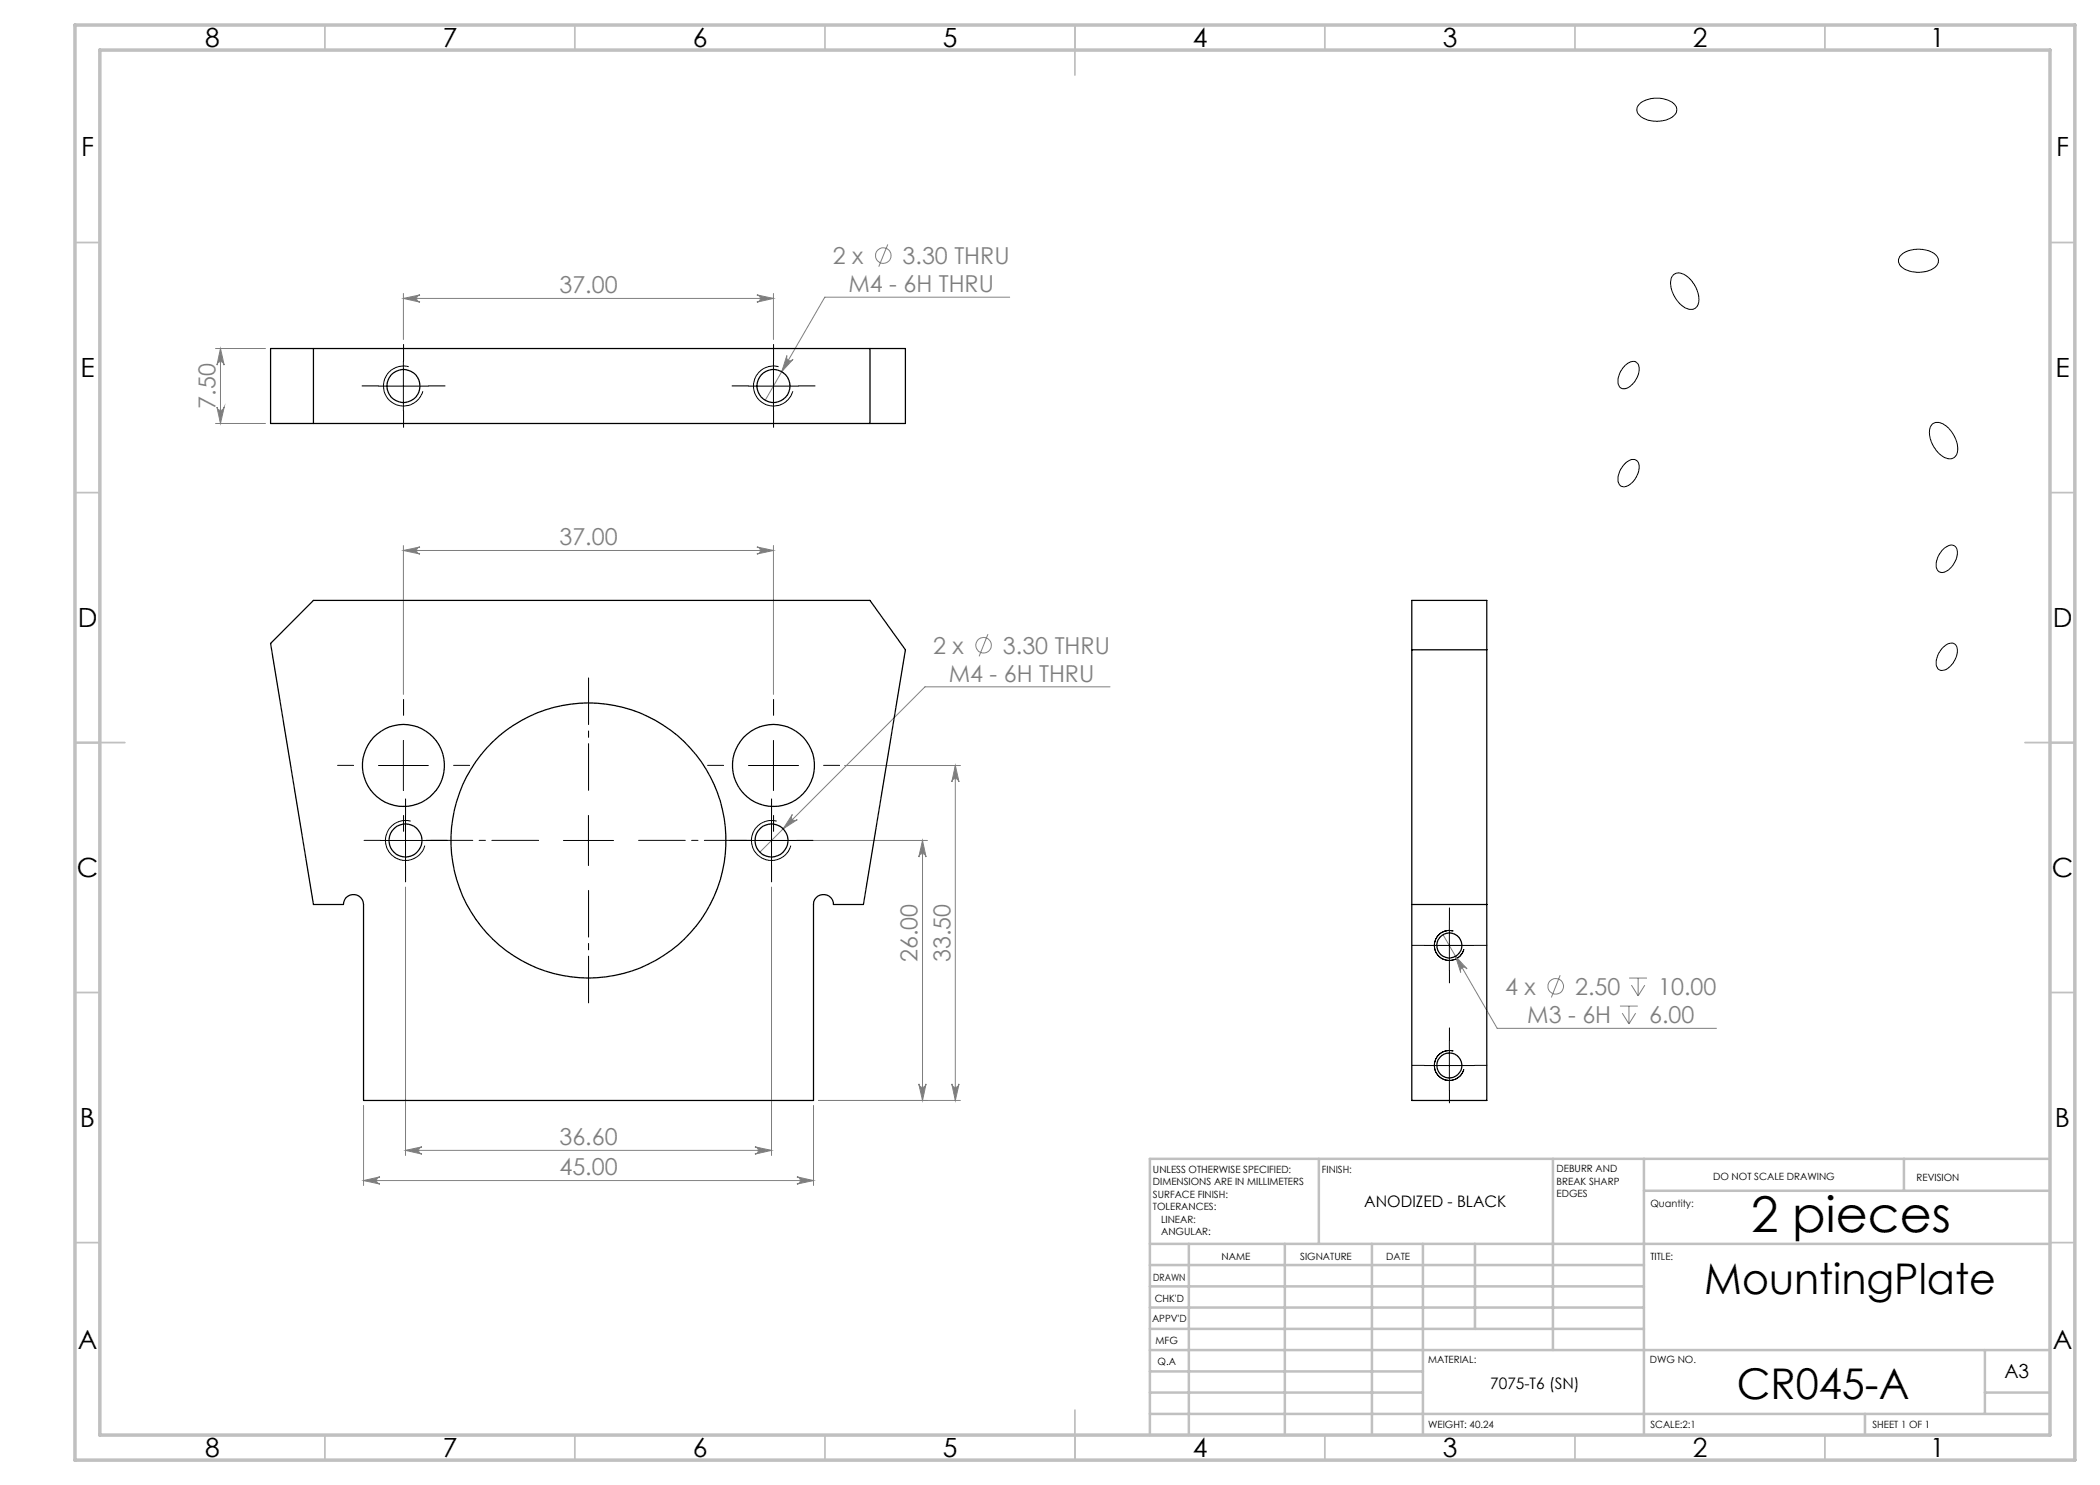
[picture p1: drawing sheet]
<svg xmlns="http://www.w3.org/2000/svg" width="420mm" height="297mm" viewBox="0 0 420 297" stroke-linecap="round" stroke-linejoin="round" font-family="sans-serif">
<g fill="none" stroke="#c0c0c0" stroke-width=".35">
<path d="M65 5v5M115 5v5M165 5v5M215 5v10M265 5v5M315 5v5M365 5v5M15 48.5h5M410 48.5h5M15 98.5h5M410 98.5h5M15 148.5h10"/>
<path d="M405 148.5h10M15 198.5h5M410 198.5h5M15 248.5h5M410 248.5h5M65 287v5M115 287v5M165 287v5M215 282v10M265 287v5M315 287v5M365 287v5"/>
</g>
<g fill="none" stroke="#c0c0c0" stroke-width=".5">
<path d="M263.8 231.8v17M310.6 231.8v38.2M328.8 231.8v55.2M328.8 238.2h81.2M380.8 231.8v6.4M410 231.8h-180v55.2M230 248.8h180M230 257.3h98.8M230 253h98.8M237.8 248.8v38.2M257 248.8v38.2M274.4 248.8v38.2"/>
<path d="M284.6 248.8v38.2M295 248.8v17M230 265.8h98.8M230 261.5h98.8M230 278.5h54.6M230 274.3h54.6M230 270h180M397 278.5h13M397 270v12.8M230 282.8h180M373 282.8v4.2"/>
</g>
<path d="M15 5h400v287h-400zM20 10h390v277h-390z" fill="none" stroke="#c0c0c0" stroke-width=".7"/>
<g fill="none" stroke="#808080" stroke-width=".2">
<path d="M80.7 58.7v9.2M80.7 59.7h74M80.7 59.7l3.3-.7a.72 .72 0 0 0-.7 .7 .72 .72 0 0 0 .7 .7zM151.4 59l3.3 .7-3.3 .7a.72 .72 0 0 0 .7-.7 .72 .72 0 0 0-.7-.7zM154.7 58.7v9.2M177.6 48.9l-1.8 4.4M201.9 59.4h-36.9l-12 20.7M43.1 69.7h10M44.1 69.7v15M44.1 69.7l.7 3.3a.72 .72 0 0 0-.7-.7 .72 .72 0 0 0-.7 .7zM157.4 71.1a.72 .72 0 0 0 .2 1 .72 .72 0 0 0 1-.2l-2.2 2.4zM43.1 84.7h10"/>
<path d="M43.4 81.4a.72 .72 0 0 0 .7 .7 .72 .72 0 0 0 .7-.7l-.7 3.3zM80.7 109.1v29.8M80.7 110.1h74M80.7 110.1l3.3-.7a.71 .71 0 0 0-.7 .7 .71 .71 0 0 0 .7 .7zM151.4 109.4l3.3 .7-3.3 .7a.71 .71 0 0 0 .7-.7 .71 .71 0 0 0-.7-.7zM154.7 109.1v29.8M197.6 126.8l-1.8 4.5M222 137.4h-37l-33 33M168.9 153.1h23.2M191.1 153.1v67M191.1 153.1l.7 3.3a.72 .72 0 0 0-.7-.7 .72 .72 0 0 0-.7 .7zM81.1 177.4v53.7"/>
<path d="M151.2 168.1h34.3M154.3 177.4v53.7M158.5 162.9a.71 .71 0 0 0 0 1 .71 .71 0 0 0 1 0l-2.9 1.9zM184.5 168.1v52M184.5 168.1l.7 3.3a.72 .72 0 0 0-.7-.7 .72 .72 0 0 0-.7 .7zM288.6 186.9l10.8 18.8h43.9M291.1 191.3l2.3 2.5a.73 .73 0 0 0-1-.3 .73 .73 0 0 0-.3 1zM312 195l-1.7 4.5M325.8 195.6h3.6M326.3 197l1.3 2.2M327.6 195.6v3.6M329 197l-1.4 2.2"/>
<path d="M183.8 216.8a.72 .72 0 0 0 .7 .7 .72 .72 0 0 0 .7-.7l-.7 3.3zM190.4 216.8a.72 .72 0 0 0 .7 .7 .72 .72 0 0 0 .7-.7l-.7 3.3zM324 201.2h3.6M324.4 202.6l1.4 2.2M325.8 201.2v3.6M327.1 202.6l-1.3 2.2M72.7 236.1l3.3-.7a.72 .72 0 0 0-.7 .7 .72 .72 0 0 0 .7 .7zM72.7 221.1v16M72.7 236.1h90M81.1 230.1h73.2M81.1 230.1l3.3-.7a.72 .72 0 0 0-.7 .7 .72 .72 0 0 0 .7 .7zM151 229.4l3.3 .7-3.3 .7a.72 .72 0 0 0 .7-.7 .72 .72 0 0 0-.7-.7z"/>
<path d="M159.4 235.4l3.3 .7-3.3 .7a.72 .72 0 0 0 .7-.7 .72 .72 0 0 0-.7-.7zM162.7 221.1v16M163.7 220.1h28.4"/>
<circle cx="176.7" cy="51.1" r="1.55"/>
<circle cx="196.7" cy="129.1" r="1.56"/>
<circle cx="311.1" cy="197.3" r="1.55"/>
</g>
<g fill="none" stroke="#000" stroke-width=".2">
<path d="M327.9 20.8a5.7 5.7 0 0 1 7 0 1.66 1.66 0 0 1-.7 2.8 5.7 5.7 0 0 1-6.5-.7 1.46 1.46 0 0 1 .2-2.1zM334.7 55a2.27 2.27 0 0 1 3 .6 5.7 5.7 0 0 1 1.9 5.3 1.74 1.74 0 0 1-2.8 .5 5.8 5.8 0 0 1-2.5-5.8zM380.3 50.9a5.8 5.8 0 0 1 6.9 .1 1.65 1.65 0 0 1-.7 2.8 5.9 5.9 0 0 1-6.5-.7 1.52 1.52 0 0 1 .3-2.2zM75.7 77.2h10M80.7 72.2v10M81.7 73.3a4 4 0 0 0-4.9 2.9 4 4 0 0 0 2.9 4.9 4 4 0 0 0 4.9-2.9M149.7 77.2h10M154.7 72.2v10M155.7 73.3a4 4 0 0 0-4.9 2.9 4 4 0 0 0 2.9 4.9 4 4 0 0 0 4.9-2.9M325 73.1a1.7 1.7 0 0 1 2.5-.4 3.5 3.5 0 0 1-.9 4.1 1.88 1.88 0 0 1-2.7 .6 3.5 3.5 0 0 1 1-4.1zM324.9 92.8a1.85 1.85 0 0 1 2.5-.7 2.88 2.88 0 0 1-.3 3.5 2.51 2.51 0 0 1-3 1.6 2.83 2.83 0 0 1 .2-3.5zM386.4 84.8a2.27 2.27 0 0 1 3.1 .6 5.4 5.4 0 0 1 1.8 5.6 1.91 1.91 0 0 1-3 .1 5.8 5.8 0 0 1-2.3-5.7z"/>
<path d="M388.5 110l.5-.5a1.37 1.37 0 0 1 2.4 .3 4.1 4.1 0 0 1-3.1 4.7 1.57 1.57 0 0 1-1-2.1l.5-1.4zM388.5 129.6a1.88 1.88 0 0 1 2.6-.6 3.7 3.7 0 0 1-1.2 4.4 1.42 1.42 0 0 1-1.4 .7 1.42 1.42 0 0 1-1.2-1 4.5 4.5 0 0 1 1.2-3.5zM75.7 153.1h10M80.7 148.1v10M149.7 153.1h10M154.7 148.1v10M76.1 168.1h10M81.1 163.1v10M82.1 164.2a4 4 0 0 0-4.9 2.8 4 4 0 0 0 2.8 4.9 4 4 0 0 0 4.9-2.8M112.7 168.1h10M117.7 163.1v10M149.3 168.1h10"/>
<path d="M154.3 163.1v10M155.3 164.2a4 4 0 0 0-4.9 2.8 4 4 0 0 0 2.8 5 4 4 0 0 0 5-2.9M284.9 189.1h10M289.9 184.1v10M290.7 186.2a3 3 0 0 0-3.7 2.1 3 3 0 0 0 2.1 3.7 3 3 0 0 0 3.7-2.1M284.9 213.1h10M289.9 208.1v10M290.7 210.2a3 3 0 0 0-3.7 2.1 3 3 0 0 0 2.1 3.7 3 3 0 0 0 3.7-2.1"/>
</g>
<path d="M117.7 158.1v-22.5M107.7 168.1h-22.5M117.7 178.1v22.5M127.7 168.1h22.5" fill="none" stroke="#000" stroke-width=".2" stroke-dasharray="15.2 1.3 1.3 1.3" stroke-dashoffset="5.9"/>
<g fill="none" stroke="#000" stroke-width=".2" stroke-dasharray="15.2 1.3 1.3 1.3">
<path d="M75.7 77.2h-3.3M80.7 72.2v-3.3M85.7 77.2h3.3M149.7 77.2h-3.3M154.7 72.2v-3.3M159.7 77.2h3.3M80.7 82.2v3.3M154.7 82.2v3.3M70.7 153.1h-3.2M80.7 143.1v-3.2M90.7 153.1h3.2M144.7 153.1h-3.2"/>
<path d="M154.7 143.1v-3.2M164.7 153.1h3.2M76.1 168.1h-3.3M80.7 163.1v3.2M81.1 163.1v-3.3M81.1 173.1v3.3M86.1 168.1h3.3M149.3 168.1h-3.3M154.3 163.1v-3.3M154.3 173.1v3.3M154.7 163.1v3.2M159.3 168.1h3.3"/>
<path d="M284.9 189.1h-2.5M289.9 184.1v-2.5M289.9 194.1v2.5M294.9 189.1h2.5M284.9 213.1h-2.5M289.9 208.1v-2.5M289.9 218.1v2.5M294.9 213.1h2.5"/>
</g>
<g fill="#808080">
<path d="M159.4 235.4l3.3 .7-3.3 .7a.72 .72 0 0 0 .7-.7 .72 .72 0 0 0-.7-.7zM72.7 236.1l3.3-.7a.72 .72 0 0 0-.7 .7 .72 .72 0 0 0 .7 .7z"/>
<path d="M81.1 230.1l3.3-.7a.72 .72 0 0 0-.7 .7 .72 .72 0 0 0 .7 .7zM151 229.4l3.3 .7-3.3 .7a.72 .72 0 0 0 .7-.7 .72 .72 0 0 0-.7-.7zM80.7 110.1l3.3-.7a.71 .71 0 0 0-.7 .7 .71 .71 0 0 0 .7 .7zM151.4 109.4l3.3 .7-3.3 .7a.71 .71 0 0 0 .7-.7 .71 .71 0 0 0-.7-.7zM158.5 162.9l-1.9 2.9 2.9-1.9a.71 .71 0 0 1-1 0 .71 .71 0 0 1 0-1zM291.1 191.3l1 3.2a.73 .73 0 0 1 .3-1 .73 .73 0 0 1 1 .3zM80.7 59.7l3.3-.7a.72 .72 0 0 0-.7 .7 .72 .72 0 0 0 .7 .7zM151.4 59l3.3 .7-3.3 .7a.72 .72 0 0 0 .7-.7 .72 .72 0 0 0-.7-.7zM157.4 71.1l-1 3.2 2.2-2.4a.72 .72 0 0 1-1 .2 .72 .72 0 0 1-.2-1z"/>
<path d="M183.8 216.8a.72 .72 0 0 0 .7 .7 .72 .72 0 0 0 .7-.7l-.7 3.3zM184.5 168.1l.7 3.3a.72 .72 0 0 0-.7-.7 .72 .72 0 0 0-.7 .7zM43.4 81.4a.72 .72 0 0 0 .7 .7 .72 .72 0 0 0 .7-.7l-.7 3.3zM44.1 69.7l.7 3.3a.72 .72 0 0 0-.7-.7 .72 .72 0 0 0-.7 .7z"/>
<path d="M191.1 153.1l.7 3.3a.72 .72 0 0 0-.7-.7 .72 .72 0 0 0-.7 .7zM190.4 216.8a.72 .72 0 0 0 .7 .7 .72 .72 0 0 0 .7-.7l-.7 3.3z"/>
</g>
<g fill="none" stroke="#000" stroke-width=".25">
<path d="M54.1 69.7h127v15h-127zM62.7 69.7v15M174 69.7v15M62.7 120.1h111.3l7.1 9.9-8.4 50.9h-6a1.99 1.99 0 0 0-2-2 1.99 1.99 0 0 0-2 2v39.2h-90v-39.2a2.01 2.01 0 0 0-2-2 2.01 2.01 0 0 0-2 2h-6l-8.6-52.2zM282.4 120.1h15v100h-15zM282.4 130h15M282.4 180.9h15"/>
<circle cx="80.7" cy="77.2" r="3.3"/>
<circle cx="154.7" cy="77.2" r="3.3"/>
<circle cx="80.7" cy="153.1" r="8.2"/>
<circle cx="154.7" cy="153.1" r="8.2"/>
<circle cx="81.1" cy="168.1" r="3.3"/>
<circle cx="117.7" cy="168.1" r="27.5"/>
<circle cx="154.3" cy="168.1" r="3.3"/>
<circle cx="289.9" cy="189.1" r="2.5"/>
<circle cx="289.9" cy="213.1" r="2.49"/>
</g>
<text font-size="9.9" x="350.2" y="246.5">2 pieces</text>
<g font-size="8.5">
<text x="340.8" y="258.8">MountingPlate</text>
<text x="347.3" y="279.7">CR045-A</text>
</g>
<g font-size="5.3">
<text x="41" y="9.5">8</text>
<text x="88.5" y="9.5">7</text>
<text x="138.5" y="9.5">6</text>
<text x="188.5" y="9.5">5</text>
<text x="238.5" y="9.5">4</text>
<text x="288.5" y="9.5">3</text>
<text x="338.5" y="9.5">2</text>
<text x="386" y="9.5">1</text>
<text x="16.2" y="31.3">F</text>
<text x="411.2" y="31.3">F</text>
<text x="16.1" y="75.5">E</text>
<text x="411.1" y="75.5">E</text>
<text x="15.5" y="125.5">D</text>
<text x="410.5" y="125.5">D</text>
<text x="15.4" y="175.5">C</text>
<text x="410.4" y="175.5">C</text>
<text x="16" y="225.5">B</text>
<text x="411" y="225.5">B</text>
<text x="15.5" y="269.8">A</text>
<text x="410.5" y="269.8">A</text>
<text x="41" y="291.5">8</text>
<text x="88.5" y="291.5">7</text>
<text x="138.5" y="291.5">6</text>
<text x="188.5" y="291.5">5</text>
<text x="238.5" y="291.5">4</text>
<text x="288.5" y="291.5">3</text>
<text x="338.5" y="291.5">2</text>
<text x="386" y="291.5">1</text>
</g>
<g font-size="4.7" fill="#808080">
<text x="166.5" y="52.8">2 x</text>
<text x="180.5" y="52.8">3.30 THRU</text>
<text x="111.9" y="58.7">37.00</text>
<text x="169.7" y="58.4">M4 - 6H THRU</text>
<text x="43.1" y="81.7" transform="rotate(-90 43.1 81.7)">7.50</text>
<text x="111.9" y="109.1">37.00</text>
<text x="186.6" y="130.7">2 x</text>
<text x="200.6" y="130.7">3.30 THRU</text>
<text x="189.7" y="136.4">M4 - 6H THRU</text>
<text x="183.5" y="192.4" transform="rotate(-90 183.5 192.4)">26.00</text>
<text x="190.1" y="192.4" transform="rotate(-90 190.1 192.4)">33.50</text>
<text x="301" y="199">4 x</text>
<text x="315" y="199">2.50</text>
<text x="331.7" y="199">10.00</text>
<text x="305.5" y="204.6">M3 - 6H</text>
<text x="329.8" y="204.6">6.00</text>
<text x="111.9" y="229.1">36.60</text>
<text x="111.9" y="235.1">45.00</text>
</g>
<text font-size="3.9" x="400.9" y="275.5">A3</text>
<g font-size="3.2">
<text x="272.9" y="241.4">ANODIZED - BLACK</text>
<text x="298" y="277.9">7075-T6 (SN)</text>
</g>
<g font-size="2">
<text x="230.6" y="234.6">UNLESS OTHERWISE SPECIFIED:</text>
<text x="230.6" y="237.1">DIMENSIONS ARE IN MILLIMETERS</text>
<text x="230.6" y="239.6">SURFACE FINISH:</text>
<text x="264.4" y="234.6">FINISH:</text>
<text x="311.3" y="234.5">DEBURR AND</text>
<text x="311.3" y="237">BREAK SHARP</text>
<text x="311.3" y="239.5">EDGES</text>
<text x="342.6" y="236">DO NOT SCALE DRAWING</text>
<text x="383.3" y="236.2">REVISION</text>
<text x="230.6" y="242.1">TOLERANCES:</text>
<text x="232.2" y="244.6">LINEAR:</text>
<text x="330.1" y="241.4">Quantity:</text>
<text x="232.2" y="247.1">ANGULAR:</text>
<text x="244.3" y="252">NAME</text>
<text x="260" y="251.9">SIGNATURE</text>
<text x="277.2" y="251.9">DATE</text>
<text x="330.1" y="251.9">TITLE:</text>
<text x="230.6" y="256.1">DRAWN</text>
<text x="230.9" y="260.3">CHK'D</text>
<text x="230.4" y="264.4">APPV'D</text>
<text x="231.1" y="268.8">MFG</text>
<text x="231.5" y="273">Q.A</text>
<text x="285.6" y="272.5">MATERIAL:</text>
<text x="330" y="272.5">DWG NO.</text>
<text x="285.6" y="285.5">WEIGHT: 40.24</text>
<text x="330.1" y="285.6">SCALE:2:1</text>
<text x="374.5" y="285.6">SHEET 1 OF 1</text>
</g>
</svg>
